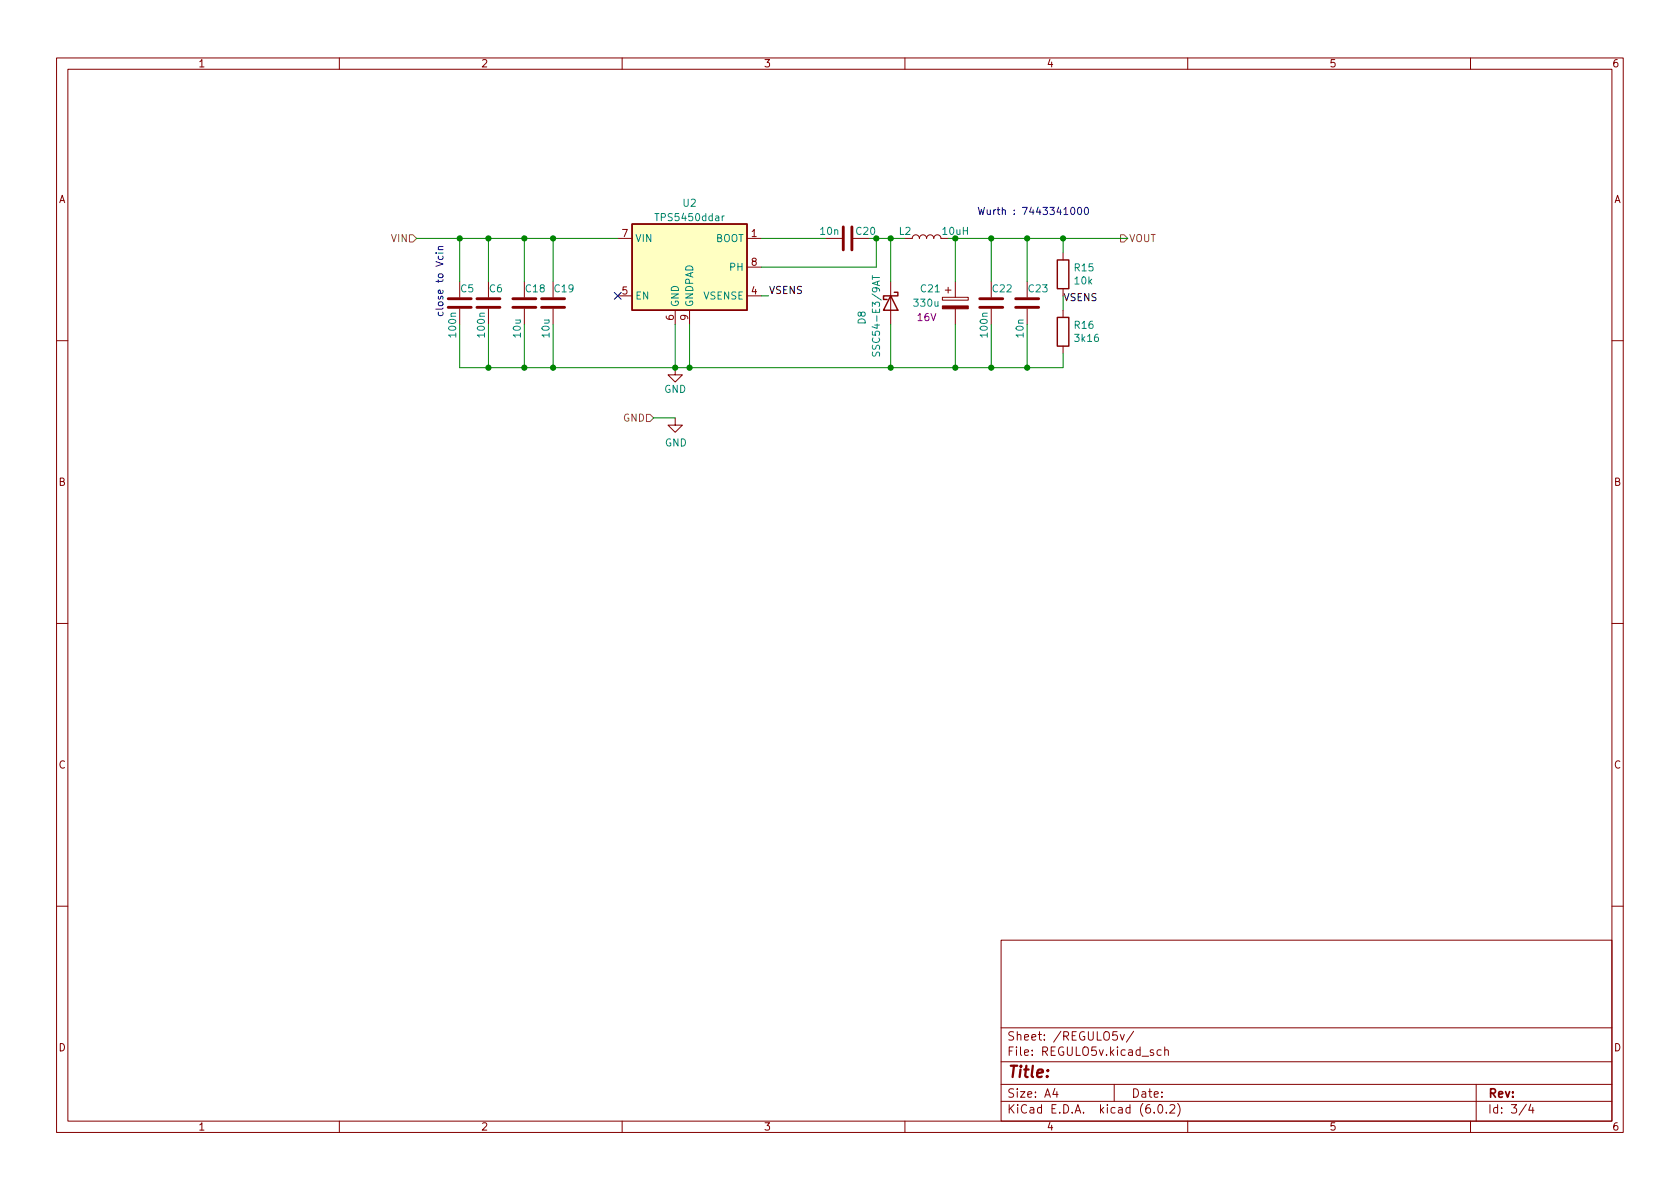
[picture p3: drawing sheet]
<svg xmlns="http://www.w3.org/2000/svg" width="297mm" height="210mm" viewBox="0 0 297 210" stroke-linecap="round" stroke-linejoin="round" font-family="sans-serif">
<g fill="none" stroke="#840000" stroke-width=".18">
<path d="M10 10.2h277v190.1h-277zM12 12.2h273v186.1h-273zM60 10.2v2M110 10.2v2M160 10.2v2M210 10.2v2M260 10.2v2M81.3 49.8v2.8M81.3 54.6v2.8M86.4 49.8v2.8M86.4 54.6v2.8M92.7 49.8v2.8"/>
<path d="M92.7 54.6v2.8M97.8 49.8v2.8M97.8 54.6v2.8M109.2 42.2h2.6M109.2 52.3h2.6M119.4 54.9v2.5M121.9 54.9v2.5M132.1 42.2h2.5M132.1 52.3h2.5M132.1 47.2h2.5M146 42.2h2.8M150.9 42.2h2.8"/>
<path d="M157.5 49.8v7.6M166.4 42.2a.64 .64 0 0 0-.7-.7 .64 .64 0 0 0-.6 .7 .64 .64 0 0 0-.6-.7 .64 .64 0 0 0-.7 .7 .64 .64 0 0 0-.6-.7 .64 .64 0 0 0-.6 .7 .64 .64 0 0 0-.7-.7 .64 .64 0 0 0-.6 .7h-1.3M166.6 52.6h4.6v.5h-4.6zM167.1 51.3h1M167.6 50.8v1M168.9 49.8v2.8M168.9 54.6v2.8M175.3 49.8v2.8M175.3 54.6v2.8M181.6 49.8v2.8M181.6 54.6v2.8M188 44.7v1.3"/>
<path d="M188 51v1.3M188 54.9v1.2M10 60.2h2M119.4 73.9v1.3h1.2l-1.2 1.2-1.3-1.2h1.3M119.4 65v1.3h1.2l-1.2 1.3-1.3-1.3h1.3M188 61.2v1.3M285 60.2h2M10 110.2h2M285 110.2h2M10 160.2h2M177 166.3h108v32h-108zM285 160.2h2"/>
<path d="M60 198.3v2M110 198.3v2M160 198.3v2M177 194.8h108M177 191.8h108M177 187.8h108M177 181.8h108M186.5 192.5l-.4 1h1M186.9 193v1M197 191.8v3M198.1 182.9l.3 1 .4-1M200.4 182.4l-1.3 1.9"/>
<path d="M204.1 196.7v.1M204.9 195.4l.2-.1a.81 .81 0 0 1 .6 .7 .81 .81 0 0 1-.3 .8h-.2a.81 .81 0 0 1-.6-.6 .81 .81 0 0 1 .3-.8zM205.3 185.7l-.4-.1-.3 .3v.4l.1 .3h.6M205.9 185.8l.2-.2 .4 .1 .1 .9M205.9 185.1v1.5M206.2 196.7v.1M206.9 195.5l.5-.2 .2 .2 .1 .3-.9 1h.9M208.2 195.1a1.72 1.72 0 0 1 0 2.3M210 198.3v2M260 198.3v2M261 191.8v6.5M269.9 195.3l-1.3 1.9"/>
<path d="M270.6 195.3l-.3 1h.9M271 195.8v1"/>
</g>
<path d="M111.8 39.6h20.3v15.3h-20.3zM157.5 52.3l1.2 2.6h-2.5zM158.1 51.7h.6v.6h-2.5v.7h.6M186.9 46h2.1v5h-2.1zM186.9 56.1h2.1v5.1h-2.1z" fill="none" stroke="#840000" stroke-width=".25"/>
<path d="M166.6 54.1h4.6v.5h-4.6z" fill="#840000" stroke="#840000" stroke-width=".18"/>
<g fill="none" stroke="#840000" stroke-width=".51">
<path d="M79.2 54.4h4.1M79.2 52.8h4.1M84.3 54.4h4.1M84.3 52.8h4.1M90.7 54.4h4M90.7 52.8h4M95.8 54.4h4M95.8 52.8h4M149.1 40.1v4.1M150.6 40.1v4.1M173.2 54.4h4.1M173.2 52.8h4.1"/>
<path d="M179.6 54.4h4M179.6 52.8h4"/>
</g>
<path d="M111.8 39.6h20.3v15.3h-20.3z" fill="#ffffc2" stroke="#ffffc2" stroke-width=".18"/>
<path d="M128.1 38.2l-.4 .2M154.2 48.7v.7M154.2 49.1h1.3M154.3 62.3l-.1 .4 .2 .2h.3l.3-.5 .3-.1 .2 .2v.5" fill="none" stroke="#008484" stroke-width=".18"/>
<path d="M72.4 41.5h.6l.7 .7-.7 .6h-.6zM198.1 41.5h.7l.6 .7-.6 .6h-.7zM114.3 73.3h.6l.7 .6-.7 .6h-.6z" fill="none" stroke="#848400" stroke-width=".18"/>
<path d="M189.4 36.8l.2-.1a.68 .68 0 0 1 .4 .6 .68 .68 0 0 1-.4 .6l-.2-.1-.1-.3zM190.6 36.8l.2-.1a.68 .68 0 0 1 .5 .6 .68 .68 0 0 1-.5 .6l-.2-.1-.1-.3zM191.8 36.8l.2-.1a.68 .68 0 0 1 .5 .6 .68 .68 0 0 1-.5 .6l-.2-.1-.1-.3zM77.1 44.7h.1M77.5 44.7h.8M77.5 44.1h.8M77.5 45.3v.4l.2 .2 .6-.1v-.5M78.3 43.6l-.8 .1v.3l.1 .1" fill="none" stroke="#0000c2" stroke-width=".18"/>
<g fill="none" stroke="#008400" stroke-width=".18">
<path d="M73.7 42.2h35.5M81.3 57.4v7.6h106.7v-2.5M81.3 42.2v7.6M86.4 42.2v7.6M86.4 57.4v7.6M92.7 42.2v7.6M92.7 57.4v7.6M97.8 42.2v7.6M97.8 57.4v7.6M119.4 57.4v7.6M121.9 57.4v7.6M134.6 42.2h11.4"/>
<path d="M134.6 52.3h1.3M157.5 42.2v7.6M157.5 57.4v7.6M160 42.2h-5.1v5h-20.3M168.9 57.4v7.6M175.3 42.2v7.6M175.3 57.4v7.6M181.6 42.2v7.6M181.6 57.4v7.6M188 42.2v2.5M188 52.3v2.6M199.4 42.2h-30.5v7.6"/>
<path d="M115.6 73.9h3.8"/>
</g>
<path d="M108.6 51.7l1.2 1.2M109.8 51.7l-1.2 1.2" fill="none" stroke="#000084" stroke-width=".18"/>
<g fill="#008400" stroke="#008400" stroke-width=".18">
<circle cx="181.6" cy="65" r=".46"/>
<circle cx="181.6" cy="42.2" r=".46"/>
<circle cx="188" cy="42.2" r=".46"/>
<circle cx="175.3" cy="42.2" r=".46"/>
<circle cx="168.9" cy="42.2" r=".46"/>
<circle cx="175.3" cy="65" r=".46"/>
<circle cx="157.5" cy="65" r=".46"/>
<circle cx="168.9" cy="65" r=".46"/>
<circle cx="157.5" cy="42.2" r=".46"/>
<circle cx="92.7" cy="42.2" r=".46"/>
<circle cx="97.8" cy="42.2" r=".46"/>
<circle cx="86.4" cy="42.2" r=".46"/>
<circle cx="86.4" cy="65" r=".46"/>
<circle cx="81.3" cy="42.2" r=".46"/>
<circle cx="92.7" cy="65" r=".46"/>
<circle cx="97.8" cy="65" r=".46"/>
<circle cx="121.9" cy="65" r=".46"/>
<circle cx="119.4" cy="65" r=".46"/>
<circle cx="154.9" cy="42.2" r=".46"/>
</g>
<text font-size="2.8" fill="#840000" x="178" y="190.6">Title:</text>
<g font-size="2.1" fill="#840000">
<text x="178" y="184">Sheet: /REGULO5v/</text>
<text x="178" y="186.7">File: REGULO5v.kicad_sch</text>
<text x="178" y="196.9">KiCad E.D.A. kicad (6.0.2)</text>
<text x="178" y="194.1">Size: A4</text>
<text x="200" y="194.1">Date:</text>
<text x="263" y="194.1">Rev:</text>
<text x="263" y="196.9">Id: 3/4</text>
</g>
<g font-size="1.8" fill="#840000">
<text x="35" y="11.9">1</text>
<text x="85" y="11.9">2</text>
<text x="135" y="11.9">3</text>
<text x="185" y="11.9">4</text>
<text x="235" y="11.9">5</text>
<text x="285" y="11.9">6</text>
<text x="10.3" y="35.9">A</text>
<text x="285.3" y="35.9">A</text>
<text x="110" y="41.9">7</text>
<text x="132.9" y="41.9">1</text>
<text x="132.9" y="47">8</text>
<text x="110" y="52.1">5</text>
<text x="132.9" y="52.1">4</text>
<text x="119.1" y="56.6" transform="rotate(-90 119.1 56.6)">6</text>
<text x="121.7" y="56.6" transform="rotate(-90 121.7 56.6)">9</text>
<text x="10.3" y="85.9">B</text>
<text x="285.3" y="85.9">B</text>
<text x="10.3" y="135.9">C</text>
<text x="285.3" y="135.9">C</text>
<text x="10.3" y="185.9">D</text>
<text x="285.3" y="185.9">D</text>
<text x="35" y="199.9">1</text>
<text x="85" y="199.9">2</text>
<text x="135" y="199.9">3</text>
<text x="185" y="199.9">4</text>
<text x="235" y="199.9">5</text>
<text x="285" y="199.9">6</text>
</g>
<g font-size="1.8" fill="#008484">
<text x="116.3" y="39.1">TPS5450ddar</text>
<text x="120.8" y="36.6">U2</text>
<text x="145.1" y="41.5">10n</text>
<text x="159" y="41.5">L2</text>
<text x="112.3" y="42.8">VIN</text>
<text x="126.5" y="42.8">BOOT</text>
<text x="129.1" y="47.9">PH</text>
<text x="190" y="48">R15</text>
<text x="81.5" y="51.7">C5</text>
<text x="86.5" y="51.7">C6</text>
<text x="93" y="51.7">C18</text>
<text x="98.1" y="51.7">C19</text>
<text x="112.3" y="53">EN</text>
<text x="124.4" y="53">VSENSE</text>
<text x="162.9" y="51.7">C21</text>
<text x="175.6" y="51.7">C22</text>
<text x="181.9" y="51.7">C23</text>
<text x="190.1" y="50.3">10k</text>
<text x="80.6" y="59.5" transform="rotate(-90 80.6 59.5)">100n</text>
<text x="85.7" y="59.5" transform="rotate(-90 85.7 59.5)">100n</text>
<text x="92.1" y="59.6" transform="rotate(-90 92.1 59.6)">10u</text>
<text x="97.2" y="59.6" transform="rotate(-90 97.2 59.6)">10u</text>
<text x="120" y="54.4" transform="rotate(-90 120 54.4)">GND</text>
<text x="122.6" y="54.4" transform="rotate(-90 122.6 54.4)">GNDPAD</text>
<text x="153" y="57.3" transform="rotate(-90 153 57.3)">D8</text>
<text x="161.7" y="54.2">330u</text>
<text x="174.6" y="59.5" transform="rotate(-90 174.6 59.5)">100n</text>
<text x="181" y="59.6" transform="rotate(-90 181 59.6)">10n</text>
<text x="190" y="58.1">R16</text>
<text x="155.6" y="62" transform="rotate(-90 155.6 62)">SSC54-E3/9AT</text>
<text x="190.2" y="60.4">3k16</text>
<text x="117.4" y="69.5">GND</text>
<text x="117.5" y="78.9">GND</text>
</g>
<g font-size="1.8" fill="#008400">
<text x="151.4" y="41.5">C20</text>
<text x="166.7" y="41.5">10uH</text>
</g>
<g font-size="1.8" fill="#0000c2">
<text x="172.7" y="38">Wurth : 7443341000</text>
<text x="78.4" y="56.1" transform="rotate(-90 78.4 56.1)">close to Vcin</text>
</g>
<g font-size="1.8" fill="#848400">
<text x="69.3" y="42.8">VIN</text>
<text x="199.6" y="42.8">VOUT</text>
<text x="110.2" y="74.5">GND</text>
</g>
<g font-size="1.8">
<text x="135.9" y="52">VSENS</text>
<text x="188" y="53.2">VSENS</text>
</g>
<text font-size="1.8" fill="#840084" x="162.3" y="56.8">16V</text>
</svg>
